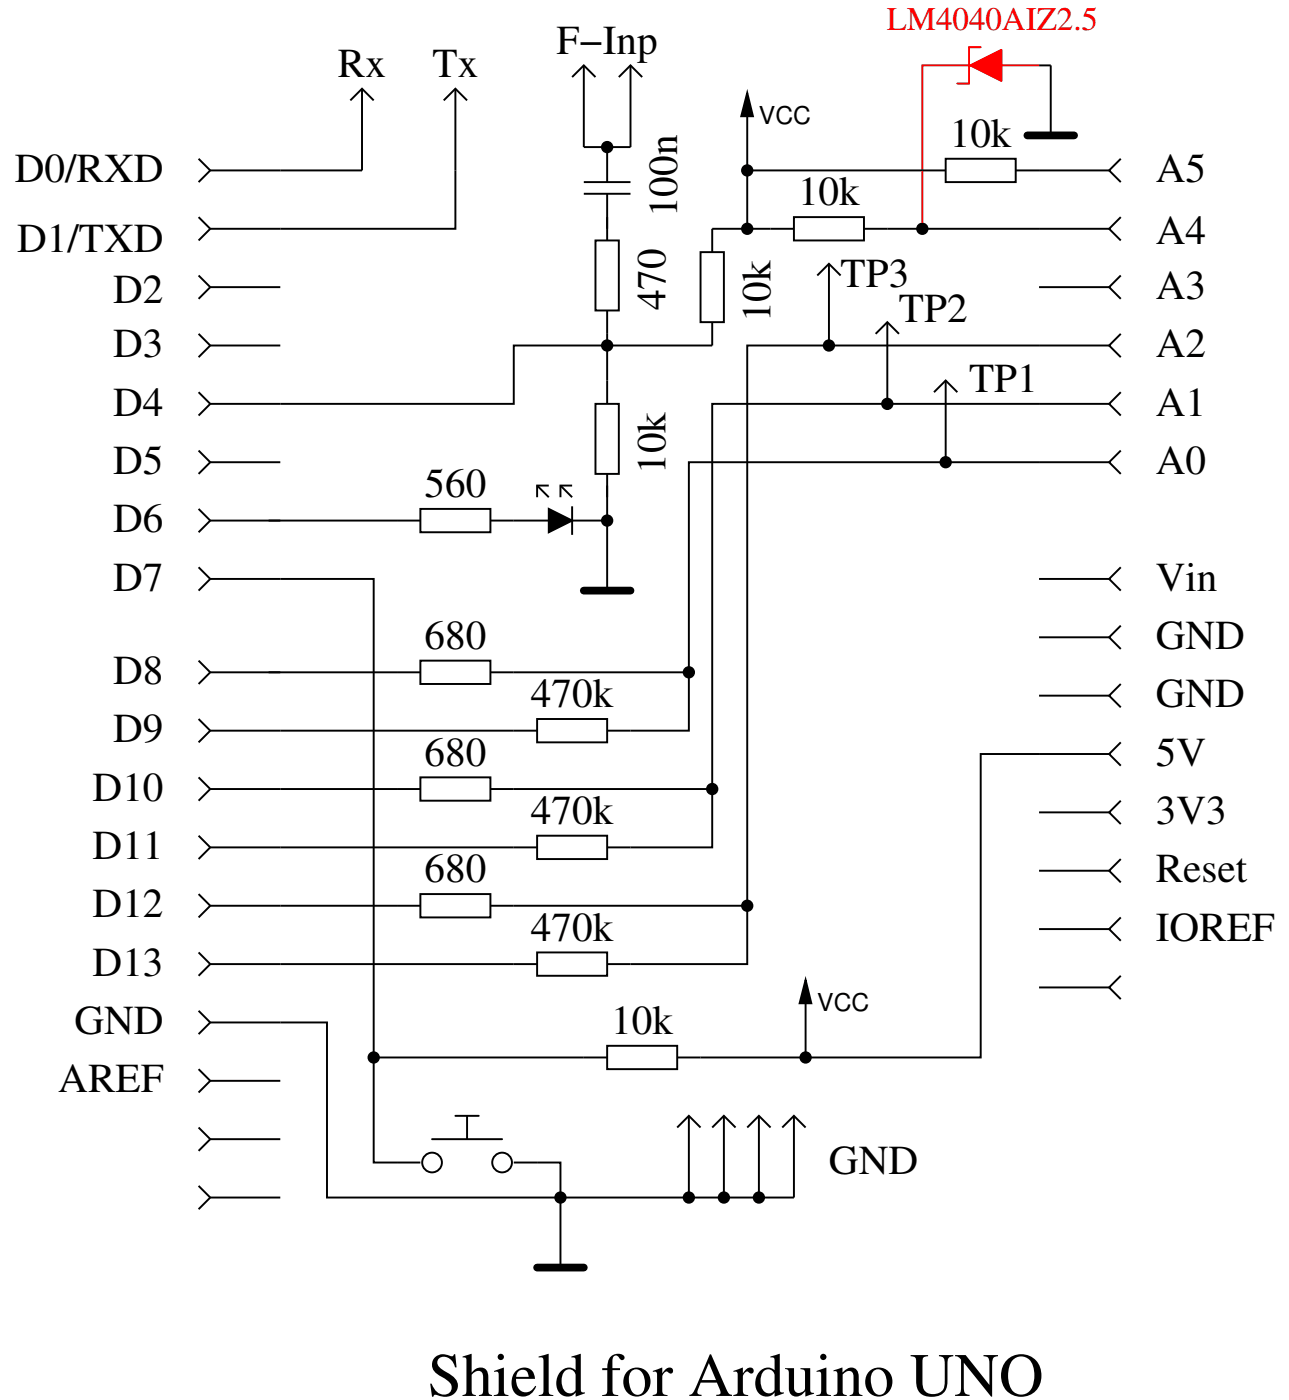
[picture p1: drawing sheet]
<svg xmlns="http://www.w3.org/2000/svg" width="110mm" height="120mm" viewBox="0 0 110 120" stroke-linecap="round" stroke-linejoin="round" font-family="sans-serif">
<g fill="none" stroke="#000" stroke-width=".17">
<path d="M17 13.6l1 1-1 1M17 18.6l1 1-1 1M30 8.6l1-1 1 1M31 7.6v7h-13M38 8.6l1-1 1 1M39 7.6v12h-21M49 6.6l1-1 1 1M50 5.6v7h4v-7M50 15.6h4M50 16.6h4M52 12.6v3M52 16.6v4"/>
<path d="M53 6.6l1-1 1 1M64 8l.5 2h-1zM64 14.6h17M64 7.6v12M68 18.6h6v2h-6zM68 19.6h-7v2M74 19.6h21M81 13.6h6v2h-6zM87 14.6h8M89 5.6h1v6M96 13.6l-1 1 1 1M96 18.6l-1 1 1 1"/>
<path d="M17 23.6l1 1-1 1M17 28.6l1 1-1 1M17 33.6l1 1-1 1M17 38.6l1 1-1 1M18 29.6h6M18 24.6h6M18 39.6h6M51 34.6h2v6h-2zM51 20.6h2v6h-2zM52 26.6v8M60 21.6h2v6h-2zM61 27.6v2h-17v5h-26"/>
<path d="M70 23.6l1-1 1 1M71 22.6v7M75 28.6l1-1 1 1M76 27.6v7M80 33.6l1-1 1 1M81 32.6v7M89 24.6h6M95 39.6h-36v23h-7M95 34.6h-34v38h-9M95 29.6h-31v53h-12M96 23.6l-1 1 1 1M96 28.6l-1 1 1 1"/>
<path d="M96 33.6l-1 1 1 1M96 38.6l-1 1 1 1M17 43.6l1 1-1 1M17 48.6l1 1-1 1M17 56.6l1 1-1 1M18 49.6h14v50h4M18 57.6h18M18 44.6h18M36 56.6h6v2h-6zM36 43.6h6v2h-6zM42 57.6h17M42 44.6h5"/>
<path d="M46 41.6l1 1M47 43.6l2 1-2 1zM47 41.6h-1v1M48 41.6l1 1M49 41.6h-1v1M49 44.6h3M49 43.4v2.4M52 40.6v10M89 49.6h6M89 54.6h6M89 59.6h6M96 48.6l-1 1 1 1"/>
<path d="M96 53.6l-1 1 1 1M96 58.6l-1 1 1 1M17 61.6l1 1-1 1M17 66.6l1 1-1 1M17 71.6l1 1-1 1M17 76.6l1 1-1 1M18 67.6h18M18 77.6h18M18 62.6h28M18 72.6h28M36 66.6h6v2h-6zM36 76.6h6v2h-6z"/>
<path d="M42 67.6h19M42 77.6h22M46 61.6h6v2h-6zM46 71.6h6v2h-6zM89 69.6h6M89 74.6h6M89 79.6h6M95 64.6h-11v26h-26M96 63.6l-1 1 1 1M96 68.6l-1 1 1 1M96 73.6l-1 1 1 1M96 78.6l-1 1 1 1"/>
<path d="M17 86.6l1 1-1 1M17 81.6l1 1-1 1M17 91.6l1 1-1 1M17 96.6l1 1-1 1M18 87.6h10v15h20v-3h-4M18 82.6h28M18 92.6h6M18 97.6h6M32 90.6h20M37 97.6h6M39 95.6h2M40 95.6v2"/>
<path d="M46 81.6h6v2h-6zM52 89.6h6v2h-6zM58 96.6l1-1 1 1M59 95.6v7M61 96.6l1-1 1 1M62 95.6v7M64 96.6l1-1 1 1M65 95.6v7M67 96.6l1-1 1 1M68 95.6v7h-20v6M69 84l.5 2h-1zM69 83.6v7"/>
<path d="M89 84.6h6M96 83.6l-1 1 1 1M17 101.6l1 1-1 1M18 102.6h6"/>
<circle cx="52" cy="12.6" r=".44"/>
<circle cx="64" cy="14.6" r=".44"/>
<circle cx="64" cy="19.6" r=".44"/>
<circle cx="79" cy="19.6" r=".44"/>
<circle cx="52" cy="29.6" r=".44"/>
<circle cx="71" cy="29.6" r=".44"/>
<circle cx="76" cy="34.6" r=".44"/>
<circle cx="81" cy="39.6" r=".44"/>
<circle cx="52" cy="44.6" r=".44"/>
<circle cx="59" cy="57.6" r=".44"/>
<circle cx="61" cy="67.6" r=".44"/>
<circle cx="64" cy="77.6" r=".44"/>
<circle cx="32" cy="90.6" r=".44"/>
<circle cx="37" cy="99.6" r=".84"/>
<circle cx="43" cy="99.6" r=".84"/>
<circle cx="69" cy="90.6" r=".44"/>
<circle cx="48" cy="102.6" r=".44"/>
<circle cx="59" cy="102.6" r=".44"/>
<circle cx="62" cy="102.6" r=".44"/>
<circle cx="65" cy="102.6" r=".44"/>
</g>
<path d="M80 5.6h-1v14" fill="none" stroke="#f00" stroke-width=".17"/>
<g fill="#000">
<path d="M64 8l.5 2h-1zM47 43.6l2 1-2 1zM69 84l.5 2h-1z"/>
<circle cx="52" cy="12.6" r=".44"/>
<circle cx="64" cy="14.6" r=".44"/>
<circle cx="64" cy="19.6" r=".44"/>
<circle cx="79" cy="19.6" r=".44"/>
<circle cx="52" cy="29.6" r=".44"/>
<circle cx="71" cy="29.6" r=".44"/>
<circle cx="76" cy="34.6" r=".44"/>
<circle cx="81" cy="39.6" r=".44"/>
<circle cx="52" cy="44.6" r=".44"/>
<circle cx="59" cy="57.6" r=".44"/>
<circle cx="61" cy="67.6" r=".44"/>
<circle cx="64" cy="77.6" r=".44"/>
<circle cx="32" cy="90.6" r=".44"/>
<circle cx="69" cy="90.6" r=".44"/>
<circle cx="48" cy="102.6" r=".44"/>
<circle cx="59" cy="102.6" r=".44"/>
<circle cx="62" cy="102.6" r=".44"/>
<circle cx="65" cy="102.6" r=".44"/>
</g>
<path d="M88 11.6h4M50 50.6h4M46 108.6h4" fill="none" stroke="#000" stroke-width=".67"/>
<path d="M80 5.6h9z" fill="#fff"/>
<path d="M80 5.6h9" fill="none" stroke="#f00" stroke-width=".17"/>
<path d="M83 4h1z" fill="#fff"/>
<path d="M83 4h1" fill="none" stroke="#f00" stroke-width=".17"/>
<path d="M83 4v3.2z" fill="#fff"/>
<path d="M83 4v3.2" fill="none" stroke="#f00" stroke-width=".17"/>
<path d="M83.1 5.6l2.7-1.3v2.6z" fill="#f00"/>
<path d="M83.1 5.6l2.7-1.3v2.6z" fill="none" stroke="#f00" stroke-width=".17"/>
<path d="M82 7.2h1z" fill="#fff"/>
<path d="M82 7.2h1" fill="none" stroke="#f00" stroke-width=".17"/>
<text font-size="5.3" x="36.6" y="119.6">Shield for Arduino UNO</text>
<g font-size="3.5">
<text x="47.7" y="4.6">F−Inp</text>
<text x="29" y="6.6">Rx</text>
<text x="37.1" y="6.6">Tx</text>
<text x="1.3" y="15.6">D0/RXD</text>
<text x="68.4" y="17.6">10k</text>
<text x="81.4" y="12.6">10k</text>
<text x="99" y="15.6">A5</text>
<text x="1.5" y="21.6">D1/TXD</text>
<text x="58" y="18.6" transform="rotate(-90 58 18.6)">100n</text>
<text x="99" y="20.9">A4</text>
<text x="9.7" y="25.9">D2</text>
<text x="57" y="26.6" transform="rotate(-90 57 26.6)">470</text>
<text x="66" y="27.6" transform="rotate(-90 66 27.6)">10k</text>
<text x="72" y="24.6">TP3</text>
<text x="77" y="27.6">TP2</text>
<text x="99" y="25.6">A3</text>
<text x="9.7" y="35.6">D4</text>
<text x="9.7" y="30.6">D3</text>
<text x="83" y="33.6">TP1</text>
<text x="99" y="30.6">A2</text>
<text x="99" y="35.6">A1</text>
<text x="9.7" y="40.6">D5</text>
<text x="57" y="40.6" transform="rotate(-90 57 40.6)">10k</text>
<text x="99" y="40.6">A0</text>
<text x="9.7" y="45.6">D6</text>
<text x="36.4" y="42.6">560</text>
<text x="9.7" y="50.6">D7</text>
<text x="99" y="50.6">Vin</text>
<text x="9.7" y="58.6">D8</text>
<text x="36.4" y="55.6">680</text>
<text x="99" y="55.6">GND</text>
<text x="9.7" y="63.6">D9</text>
<text x="36.4" y="65.6">680</text>
<text x="45.5" y="60.6">470k</text>
<text x="99" y="60.6">GND</text>
<text x="99" y="65.6">5V</text>
<text x="7.9" y="68.6">D10</text>
<text x="45.5" y="70.6">470k</text>
<text x="99" y="70.6">3V3</text>
<text x="7.9" y="73.6">D11</text>
<text x="36.4" y="75.6">680</text>
<text x="99" y="75.6">Reset</text>
<text x="7.9" y="78.6">D12</text>
<text x="7.9" y="83.6">D13</text>
<text x="45.5" y="80.6">470k</text>
<text x="99" y="80.6">IOREF</text>
<text x="6.4" y="88.6">GND</text>
<text x="52.4" y="88.6">10k</text>
<text x="5" y="93.6">AREF</text>
<text x="71" y="100.6">GND</text>
</g>
<text font-size="2.8" fill="#f00" x="76" y="2.6">LM4040AIZ2.5</text>
<g font-size="2.1">
<text x="65" y="10.6">VCC</text>
<text x="70" y="86.6">VCC</text>
</g>
</svg>
